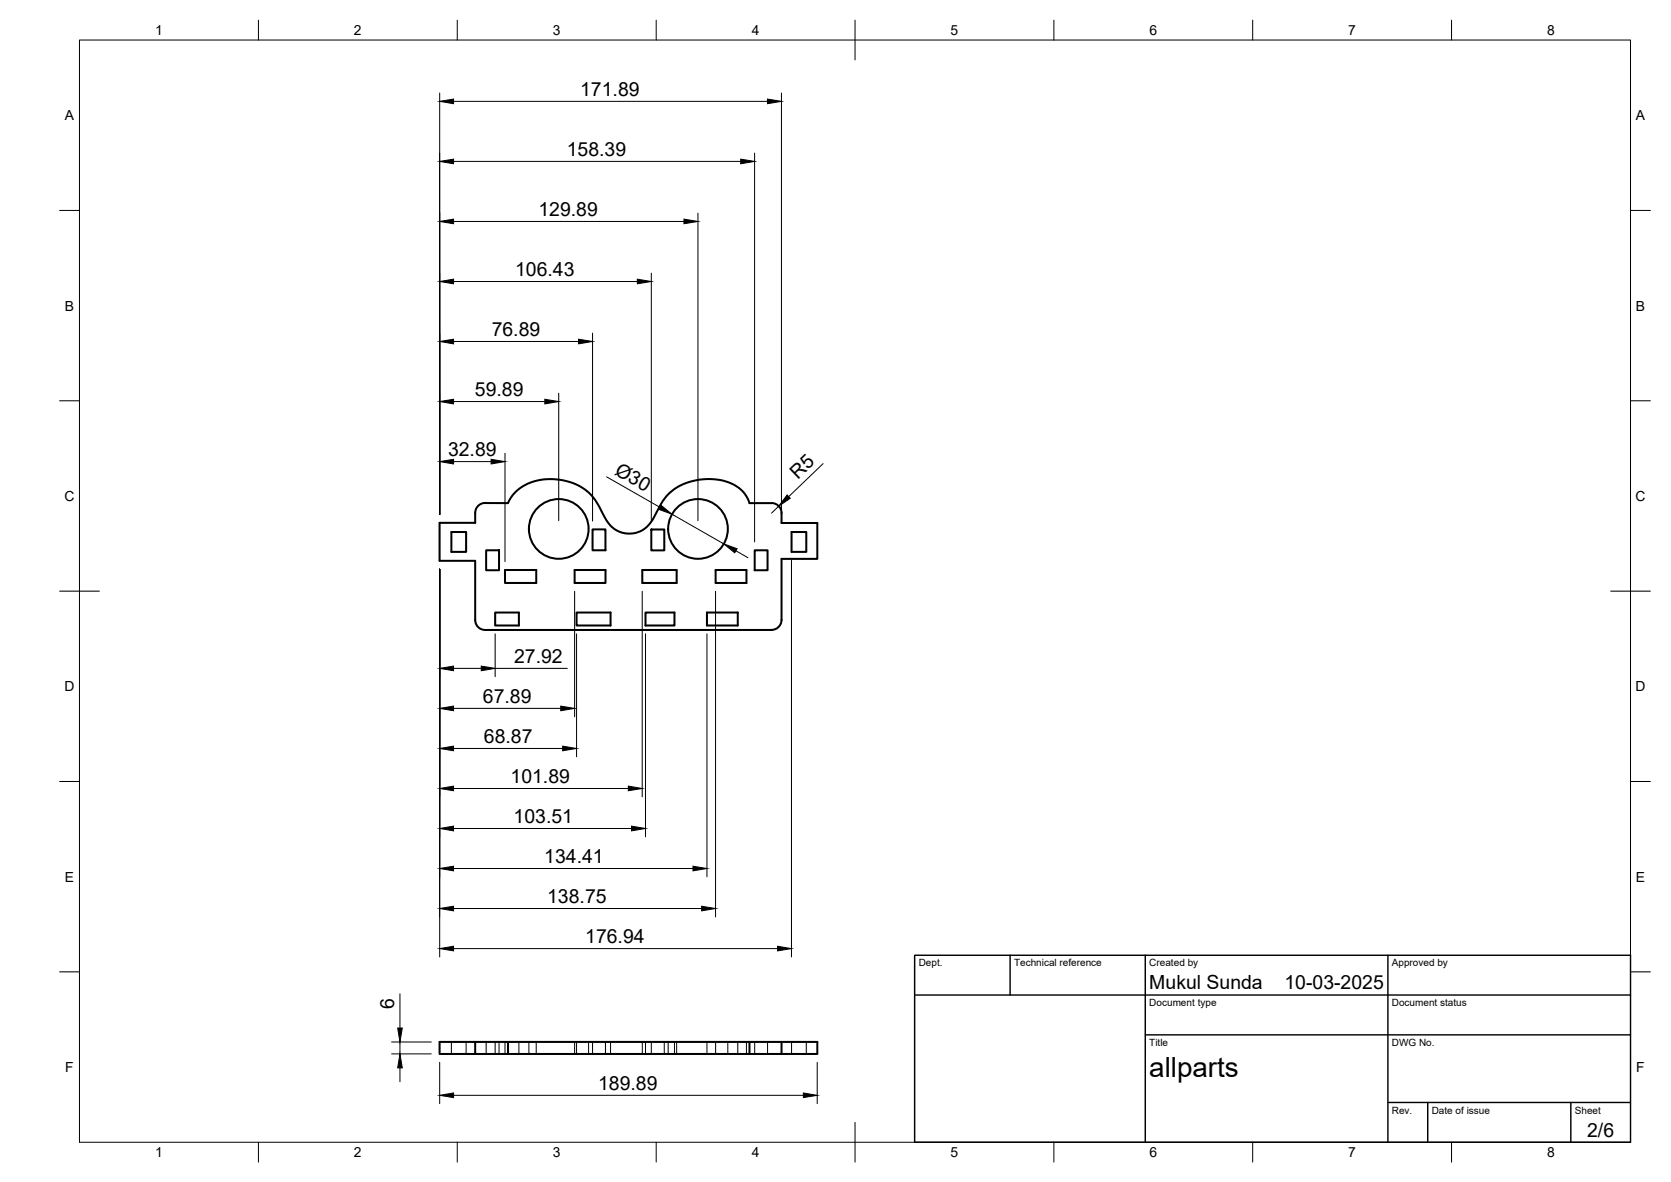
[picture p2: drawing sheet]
<svg xmlns="http://www.w3.org/2000/svg" width="420mm" height="297mm" viewBox="0 0 420 297" stroke-linecap="round" stroke-linejoin="round" font-family="sans-serif">
<!-- layer: Visible -->
<g fill="none" stroke="#000" stroke-width=".51">
<path d="M110.5 131.4h9v-1a4.1 4.1 0 0 1 .5-3l.5-.5 1.1-.5h6.1a10.9 10.9 0 0 1 10.5-6 13.2 13.2 0 0 1 13.1 8.1 8.8 8.8 0 0 0 4.6 5.2 6.8 6.8 0 0 0 8.7-4 14.8 14.8 0 0 1 5.5-7.1 15 15 0 0 1 15.8 .1 7.8 7.8 0 0 1 2.5 3.7h5.6a2.47 2.47 0 0 1 2.5 2.5v2.5h9v9h-9v15.4a2.51 2.51 0 0 1-2.5 2.5h-72a2.51 2.51 0 0 1-2.5-2.5v-14.9h-9zM113.5 133.7h3.7v5h-3.7zM122.2 138.3h3.3v5h-3.3zM149 133h3.2v5.3h-3.2zM163.8 133.1h3.2v5.2h-3.2zM189.8 138.3h3.2v5h-3.2zM199 133.7h3.7v5h-3.7zM124.5 153.9h6v3.3h-6zM127 143.2h7.8v3.3h-7.8zM144.5 143.2h7.8v3.3h-7.8zM145 153.9h8.5v3.3h-8.5zM161.5 143.2h8.6v3.3h-8.6z"/>
<path d="M162.3 153.9h7.3v3.3h-7.3zM177.8 153.9h7.7v3.3h-7.7zM179.9 143.2h7.8v3.3h-7.8zM119.5 264.9h-9v-3.1h95v3.1h-9M119.5 261.8v3.1h8.2v-3.1M127.7 264.9h60.7M188.4 261.8v3.1h8.1v-3.1"/>
<circle cx="140.5" cy="132.9" r="7.5"/>
<circle cx="175.5" cy="132.9" r="7.5"/>
</g>
<!-- layer: Hidden -->
<g fill="none" stroke="#000" stroke-width=".25">
<path d="M113.5 261.8v3.1M117.2 261.8v3.1M122.2 261.8v3.1M124.5 261.8v3.1M125.5 261.8v3.1M127 261.8v3.1M130.5 261.8v3.1M133 261.8v3.1M134.8 261.8v3.1M144.5 261.8v3.1M145 261.8v3.1M148 261.8v3.1"/>
<path d="M149 261.8v3.1M152.2 261.8v3.1M153.5 261.8v3.1M161.5 261.8v3.1M162.3 261.8v3.1M163.8 261.8v3.1M167 261.8v3.1M168 261.8v3.1M169.6 261.8v3.1M170.1 261.8v3.1M177.8 261.8v3.1M179.9 261.8v3.1"/>
<path d="M183 261.8v3.1M185.5 261.8v3.1M187.7 261.8v3.1M189.8 261.8v3.1M193 261.8v3.1M199 261.8v3.1M202.7 261.8v3.1"/>
</g>
<!-- layer: BORDER -->
<g fill="none" stroke="#000" stroke-width=".25">
<path d="M20 10.1h390v276.9h-390zM65 5.1v5M115 5.1v5M165 5.1v5M215 5.1v10M265 5.1v5M315 5.1v5M365 5.1v5M15 52.9h5M410 52.9h5M15 100.7h5M410 100.7h5"/>
<path d="M15 148.6h10M405 148.6h10M15 196.4h5M410 196.4h5M15 244.2h5M410 244.2h5M65 287v5M115 287v5M165 287v5M215 282.1v9.9M265 287v5M315 287v5"/>
<path d="M365 287v5"/>
</g>
<!-- layer: TITLEBLOCK -->
<path d="M230 240.1h180v46.9h-180zM230 250h180M254 240.1v9.9M288 240.1v46.9M349 240.1v46.9M288 260.1h122M349 277.1h61M359 277.1v9.9M395 277.1v9.9" fill="none" stroke="#000" stroke-width=".36"/>
<!-- layer: FD_Dimensions -->
<g fill="none" stroke="#000" stroke-width=".25">
<path d="M110.6 23.4v105.9M114 25.5h79M189.7 38.5v97.7M196.5 23.4v104.9M114 40.6h72.2M114 55.7h58M175.5 53.6v77.3M114 70.7h46.3M163.8 68.7v62.3M114 85.8h31.5M140.5 98.8v32.1M149 83.7v47.2"/>
<path d="M114 100.9h23M114 116h9.5M127 113.9v27.2M152.5 119.8l13.4 7.7M207 116.5l-8.7 8.3M169 129.2l13 7.5M185 138.4l3.1 1.8M195.8 127.2l-1.8 1.8M110.6 143v97.5M124.5 159.3v10.8M144.5 148.6v31.5M145 159.3v30.9"/>
<path d="M161.5 148.6v51.6M162.3 159.3v51M177.8 159.3v61.1M179.9 148.6v81.8M199 140.8v99.7M114 178h27M114 168h7M124.5 168h18.1M114 198.1h44M114 188.1h27.5M114 218.3h60.2M114 208.2h44.8"/>
<path d="M114 238.4h81.5M114 228.3h62.4M100.6 249.7v8.6M98.5 264.8h9.9M98.5 261.9h9.9M100.6 261.9v2.9M100.6 268.4v3.5M110.6 267v10.4M114 275.3h88M205.5 267v10.4"/>
</g>
<g fill="#000" stroke="#000" stroke-width=".25">
<path d="M110.6 25.5l3.4-.6v1.2zM110.6 40.6l3.4-.6v1.2zM186.2 40l3.5 .6-3.5 .6zM193 24.9l3.5 .6-3.5 .6zM110.6 55.7l3.4-.6v1.1zM172 55.1l3.5 .6-3.5 .5zM110.6 70.7l3.4-.5v1.1zM160.3 70.2l3.5 .5-3.5 .6zM110.6 85.8l3.4-.6v1.2zM145.5 85.2l3.5 .6-3.5 .6zM110.6 100.9l3.4-.6v1.2zM110.6 116l3.4-.6v1.2z"/>
<path d="M123.5 115.4l3.5 .6-3.5 .6zM137 100.3l3.5 .6-3.5 .6zM166.2 127l2.8 2.2-3.3-1.2zM182 136.7l3.3 1.2-.6 1zM197.9 124.4l.8 .8-2.9 2zM110.6 178l3.4-.6v1.2zM110.6 168l3.4-.6v1.2zM121 167.4l3.5 .6-3.5 .6zM141 177.4l3.5 .6-3.5 .6zM110.6 198.1l3.4-.5v1.1zM110.6 188.1l3.4-.6v1.2zM141.5 187.5l3.5 .6-3.5 .6z"/>
<path d="M158 197.6l3.5 .5-3.5 .6zM110.6 218.3l3.4-.6v1.1zM110.6 208.2l3.4-.6v1.2zM158.8 207.6l3.5 .6-3.5 .6zM174.2 217.7l3.6 .6-3.6 .5zM110.6 238.4l3.4-.6v1.2zM110.6 228.3l3.4-.6v1.2zM176.4 227.7l3.5 .6-3.5 .6zM195.5 237.8l3.5 .6-3.5 .6zM100 258.3h1.2l-.6 3.6zM100.6 264.8l.6 3.6h-1.2zM110.6 275.3l3.4-.6v1.1z"/>
<path d="M202 274.7l3.5 .6-3.5 .5z"/>
</g>
<text font-size="7" x="289" y="270.6">allparts</text>
<g font-size="4.9">
<text x="145.9" y="24">171.89</text>
<text x="142.5" y="39.1">158.39</text>
<text x="135.4" y="54.2">129.89</text>
<text x="129.5" y="69.3">106.43</text>
<text x="123.6" y="84.4">76.89</text>
<text x="119.4" y="99.4">59.89</text>
<text x="112.6" y="114.5">32.89</text>
<text x="154.3" y="119.1" transform="rotate(30 154.3 119.1)">Ø30</text>
<text x="200.6" y="120.6" transform="rotate(-44 200.6 120.6)">R5</text>
<text x="129.3" y="166.5">27.92</text>
<text x="121.4" y="176.6">67.89</text>
<text x="121.7" y="186.6">68.87</text>
<text x="128.4" y="196.7">101.89</text>
<text x="129.1" y="206.7">103.51</text>
<text x="136.8" y="216.8">134.41</text>
<text x="137.6" y="226.9">138.75</text>
<text x="147.2" y="236.9">176.94</text>
<text x="289" y="248.5">Mukul Sunda</text>
<text x="323" y="248.5">10-03-2025</text>
<text x="99.1" y="253.6" transform="rotate(-90 99.1 253.6)">6</text>
<text x="150.4" y="273.8">189.89</text>
<text x="399.1" y="285.7">2/6</text>
</g>
<g font-size="3.5">
<text x="39" y="8.8">1</text>
<text x="89" y="8.8">2</text>
<text x="139" y="8.8">3</text>
<text x="189" y="8.8">4</text>
<text x="239" y="8.8">5</text>
<text x="289" y="8.8">6</text>
<text x="339" y="8.8">7</text>
<text x="389" y="8.8">8</text>
<text x="16.3" y="30.2">A</text>
<text x="411.3" y="30.2">A</text>
<text x="16.3" y="78">B</text>
<text x="411.3" y="78">B</text>
<text x="16.2" y="125.9">C</text>
<text x="411.2" y="125.9">C</text>
<text x="16.2" y="173.7">D</text>
<text x="411.2" y="173.7">D</text>
<text x="16.3" y="221.6">E</text>
<text x="411.3" y="221.6">E</text>
<text x="16.4" y="269.4">F</text>
<text x="411.4" y="269.4">F</text>
<text x="39" y="290.8">1</text>
<text x="89" y="290.8">2</text>
<text x="139" y="290.8">3</text>
<text x="189" y="290.8">4</text>
<text x="239" y="290.8">5</text>
<text x="289" y="290.8">6</text>
<text x="339" y="290.8">7</text>
<text x="389" y="290.8">8</text>
</g>
<g font-size="2.5">
<text x="231" y="242.9">Dept.</text>
<text x="255" y="242.9">Technical reference</text>
<text x="289" y="242.9">Created by</text>
<text x="350" y="242.9">Approved by</text>
<text x="289" y="252.8">Document type</text>
<text x="350" y="252.8">Document status</text>
<text x="289" y="262.9">Title</text>
<text x="350" y="262.9">DWG No.</text>
<text x="350" y="279.9">Rev.</text>
<text x="360" y="279.9">Date of issue</text>
<text x="396" y="279.9">Sheet</text>
</g>
</svg>
